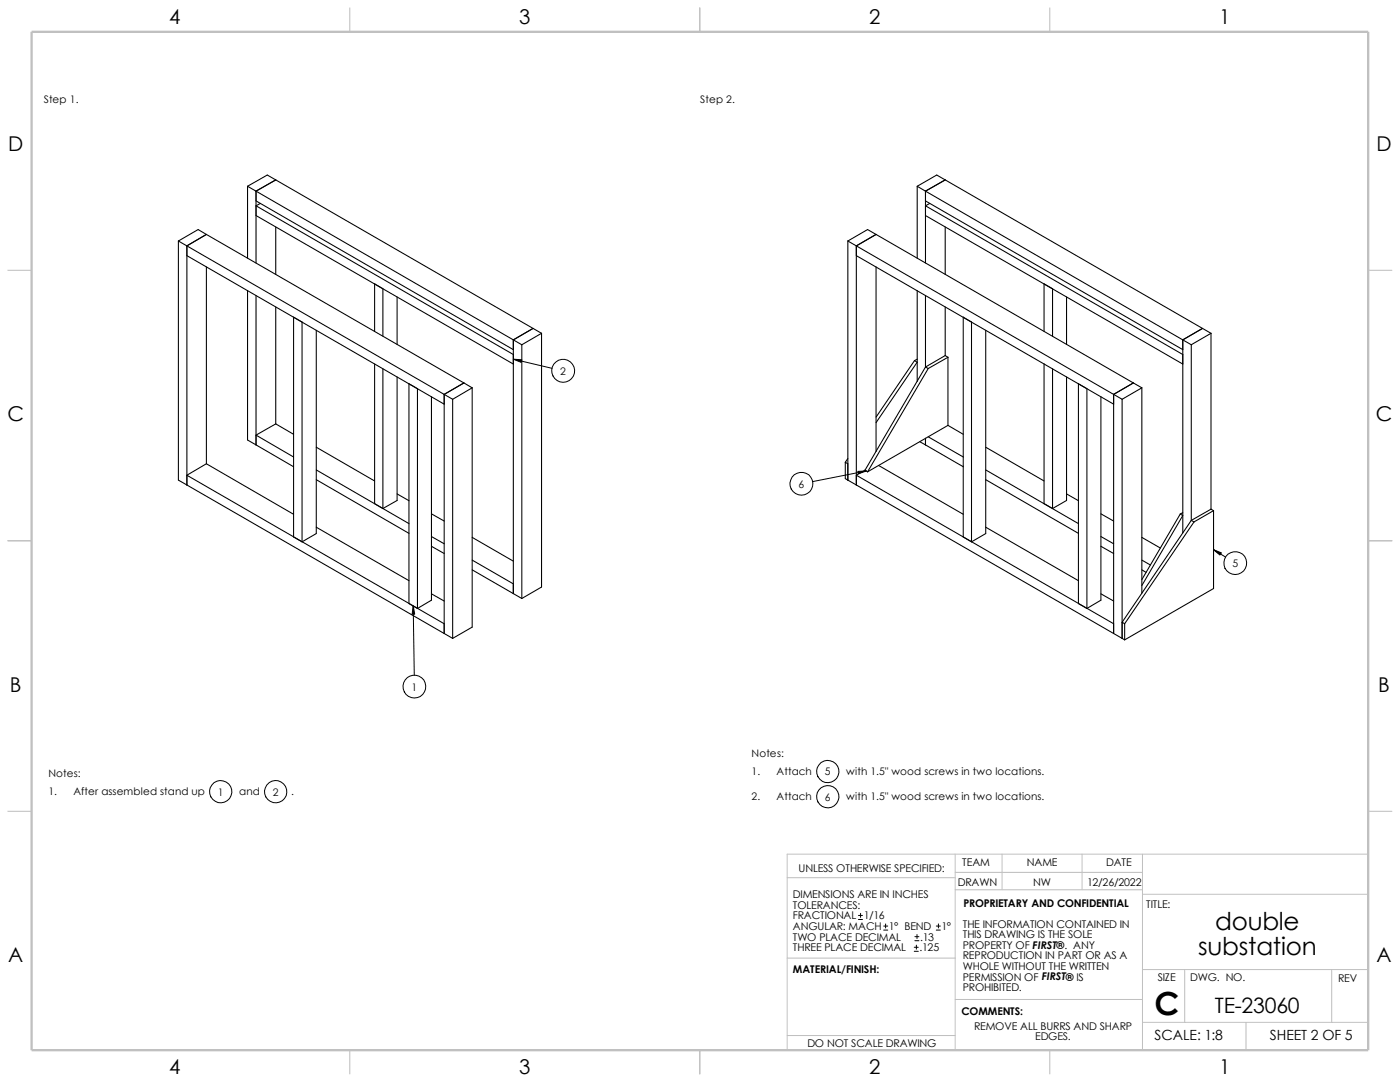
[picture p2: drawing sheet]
<svg xmlns="http://www.w3.org/2000/svg" width="279mm" height="216mm" viewBox="0 0 279 216" stroke-linecap="round" stroke-linejoin="round" font-family="sans-serif">
<g fill="none" stroke="#c0c0c0" stroke-width=".2">
<path d="M157.1 175.1h33.5M190.6 174.1h37.4M190.6 177.5h37.4M190.6 170.4v39.1M200 170.4v7.1M215.9 170.4v7.1M228 178.4h45M228 170.4v39.1M273 170.4h-115.9v39.1M157.1 191.2h33.6M190.6 199.4h37.4M228 193.5h45"/>
<path d="M236.4 193.5v10.5M265.8 193.5v10.5M157.1 206.6h33.5M228 204h45M248.7 204v5.5"/>
</g>
<path d="M69.8 1.6v4.7M139.7 1.6v4.7M209.5 1.6v4.7M1.6 53.9h4.7M273 53.9h4.8M1.6 107.9h4.7M273 107.9h4.8M1.6 161.9h4.7M273 161.9h4.8M69.8 209.5v4.8M139.7 209.5v4.8M209.5 209.5v4.8" fill="none" stroke="#c0c0c0" stroke-width=".21"/>
<path d="M6.3 6.3h266.7v203.2h-266.7z" fill="none" stroke="#c0c0c0" stroke-width=".47"/>
<g fill="none" stroke="#000" stroke-width=".21">
<path d="M49.4 37.2v14.3M49.4 37.2l1.7 .9M51.1 38.1v14.4M51.1 38.1l51.3 29.7M55 35.9l-3.9 2.2M55 35.9l-1.7-1-3.9 2.3M55 35.9l51.4 29.6M183 37.2v14.3M183 37.2l1.7 .9M184.7 38.1v14.4M184.7 38.1l51.4 29.7M188.6 35.9l-3.9 2.2"/>
<path d="M188.6 35.9l-1.7-1-3.9 2.3M188.6 35.9l51.4 29.6M35.6 48.1v47.7l1.7 1M35.6 48.1l1.7 1M37.3 49.1v47.7M37.3 51l51.3 29.6M37.3 49.1l51.3 29.6M41.2 46.8l-3.9 2.3M41.2 46.8l51.4 29.6M41.2 53.3v39.2M41.2 46.8l-1.7-1-3.9 2.3M49.4 58v29.8l1.7 1"/>
<path d="M51.1 59v29.8M51.1 43l51.3 29.6M51.1 40.1l51.3 29.7M51.9 40.6l-.8 .5 51.3 29.6M55 45.3v9.5M79.2 59.3v9.4M169.2 48.1v47.7M169.2 48.1l1.7 1M170.9 51l51.3 29.6M170.9 49.1v47.7M170.9 49.1l51.3 29.6M174.8 46.8l-3.9 2.3"/>
<path d="M174.8 46.8l51.4 29.6M174.8 53.3v36.8M174.8 46.8l-1.7-1-3.9 2.3M183 58v18.1M184.7 59v14.2M184.7 43l51.4 29.6M184.7 40.1l51.4 29.7M185.5 40.6l-.8 .5 51.4 29.6M188.6 45.3v9.5M212.9 59.3v9.4M55 61.3v23.3M58.6 63.3l1.7 1v43.8l-1.7-1z"/>
<path d="M63.1 65.9v40.6l-2.8 1.6M74.8 66.1v-9.5l1.6 1v9.5M74.8 72.6v27.9l1.6 1M76.4 73.6v27.9M79.2 75.2v24.7l-2.8 1.6M81.6 76.6l1.7 1v43.8l-1.7-1zM86.1 79.2v40.6l-2.8 1.6M88.6 78.7v47.7M88.6 78.7l1.7 1M90.3 79.7v47.7M92.6 76.4l-4 2.3M92.6 76.4l1.6 1"/>
<path d="M94.2 77.4l-3.9 2.3M94.2 77.4v47.7l-3.9 2.3M102.4 67.8v50.6M102.4 67.8l1.7 1M104.1 68.8v50.6M106.4 65.5l-4 2.3M106.4 65.5l1.7 1M108.1 66.5l-4 2.3M108.1 66.5v50.6l-4 2.3M182.5 72l.5 .3-8.2 12M182.5 72l-7.7 11.2M183 71.7l-.5 .3"/>
<path d="M184.7 73.2l.6 .3M184.7 73.2l-12.1 20.6M185.3 73.5l-12.2 20.6M188.6 71l.6 .3M188.6 71l-3.9 2.2M188.6 61.3v9.7M189.2 71.3l-3.9 2.2M189.2 71.3v13.6M192.2 63.3l1.7 1v43.8l-1.7-1zM196.7 65.9v40.6l-2.8 1.6M208.4 66.1v-9.5l1.7 1v9.5M208.4 72.6v27.9l1.7 1"/>
<path d="M210.1 73.6v27.9M212.9 75.2v24.7l-2.8 1.6M215.2 76.6l1.7 1v43.8l-1.7-1zM219.7 79.2v40.6l-2.8 1.6M222.2 78.7v47.7M222.2 78.7l1.7 1M223.9 79.7v47.7M226.2 76.4l-4 2.3M226.2 76.4l1.7 1M227.9 77.4l-4 2.3M227.9 77.4v41M236.1 67.8v38.5"/>
<path d="M236.1 67.8l1.6 1M237.7 68.8v35M240 65.5l-3.9 2.3M240 65.5l1.7 1M241.7 66.5l-4 2.3M241.7 66.5v35.1M37.3 96.8l51.3 29.6M41.2 92.5l-3.9 2.3 51.3 29.7M41.2 92.5l17.4 10.1M51.1 88.8l7.5 4.3M55 84.6l-3.9 2.2 7.5 4.4M55 84.6l3.6 2.1"/>
<path d="M63.1 95.7l18.5 10.7M63.1 93.8l18.5 10.7M63.1 89.2l11.7 6.8M79.2 98.6l2.4 1.3M168.7 92.2l.5 .3M168.7 92.2v3.3l.5 .3M169.2 91.5l-.5 .7M169.2 95.8l1.7 1M170.9 96.8l51.3 29.6M172.6 93.8l.5 .3M172.6 93.8l-1.7 1 51.3 29.7M175.3 92.9l16.9 9.7"/>
<path d="M183.6 88.1l1.1 .7M184.7 87.5v1.3M184.7 88.8l7.5 4.3M185.3 87.2l6.9 4M189.2 84.9l-16.1 9.2M189.2 84.9l3 1.8M196.7 95.7l18.5 10.7M196.7 93.8l18.5 10.7M196.7 89.2l11.7 6.8M212.9 98.6l2.3 1.3M63.1 105.2l18.5 10.7M86.1 118.5l2.5 1.4"/>
<path d="M86.1 109l2.5 1.4M86.1 107.1l2.5 1.4M86.1 102.5l2.5 1.5M94.2 113.7l8.2 4.7M94.2 111.8l8.2 4.7M94.2 107.2l8.2 4.8M102.4 118.4l1.7 1M196.7 105.2l18.5 10.7M219.7 118.5l2.5 1.4M219.7 109l2.5 1.4M219.7 107.1l2.5 1.4M219.7 102.5l2.5 1.5"/>
<path d="M227.9 113.7l.8 .5M227.9 111.8l1.7 .9M227.9 107.2l3.7 2.1M235.5 102.6l.6 .3-8.2 13.9M235.5 102.6l-7.6 13.1M236.1 102.3l-.6 .3M237.7 103.8l-13.8 20.4 .6 .3M237.7 103.8l.6 .3M238.3 104.1l-13.8 20.4M241.7 101.6l.5 .3M241.7 101.6l-4 2.2M242.2 101.9v15.5l-17.7 10.3"/>
<path d="M242.2 101.9l-3.9 2.2M88.6 126.4l1.7 1M222.2 126.4l1.7 1M223.9 127.4l.6 .3M224.5 124.5v3.2"/>
</g>
<g fill="none" stroke="#000" stroke-width=".2">
<path d="M102.4 71.7l7.8 1.8M172.9 94l-10.7 2.1M242.2 109.7l2.4 1.5M82.5 120.9l.2 13.8M171.3 183.5h.8M171.3 182.7h.8M171.7 182.2v.8M176.4 185.6h.8M176.4 184.8h.8M176.7 184.4v.8M182.5 189.8h.8M182.5 189h.8"/>
<path d="M182.6 187.7h.8M182.6 186.9h.8M182.9 188.6v.8M183 186.5v.8M186.9 185.6h.8M186.9 184.8h.8M187.3 184.4v.8"/>
<circle cx="112.4" cy="74" r="2.29"/>
<circle cx="159.9" cy="96.5" r="2.29"/>
<circle cx="246.5" cy="112.4" r="2.29"/>
<circle cx="82.7" cy="137" r="2.28"/>
<circle cx="44" cy="158" r="2.22"/>
<circle cx="55" cy="158" r="2.23"/>
<circle cx="165.2" cy="159" r="2.22"/>
<circle cx="165.2" cy="154" r="2.22"/>
</g>
<path d="M102.4 71.7l1.7 .1-.1 .5zM171.2 94.1l1.7-.1-1.6 .5zM242.2 109.7l1.6 .6-.3 .4zM82.5 120.9l.3 1.7h-.5z" fill="#000" stroke="#000" stroke-width=".2"/>
<text font-size="6.4" x="230.4" y="202.6">C</text>
<g font-size="4.9">
<text x="242.5" y="185.6">double</text>
<text x="239.1" y="190.6">substation</text>
</g>
<text font-size="4.2" x="242.4" y="202.1">TE-23060</text>
<g font-size="4.1">
<text x="33.8" y="4.7">4</text>
<text x="103.6" y="4.7">3</text>
<text x="173.5" y="4.7">2</text>
<text x="243.3" y="4.7">1</text>
<text x="1.7" y="30.1">D</text>
<text x="274.7" y="30.1">D</text>
<text x="1.5" y="84">C</text>
<text x="274.6" y="84">C</text>
<text x="2" y="138">B</text>
<text x="275" y="138">B</text>
<text x="1.7" y="192">A</text>
<text x="274.7" y="192">A</text>
<text x="33.8" y="214.2">4</text>
<text x="103.6" y="214.2">3</text>
<text x="173.5" y="214.2">2</text>
<text x="243.3" y="214.2">1</text>
</g>
<g font-size="2.8">
<text x="230.4" y="207.6">SCALE: 1:8</text>
<text x="253.4" y="207.6">SHEET 2 OF 5</text>
</g>
<g font-size="2.1">
<text x="8.7" y="20.5">Step 1.</text>
<text x="139.7" y="20.5">Step 2.</text>
<text x="111.8" y="74.8">2</text>
<text x="159.3" y="97.3">6</text>
<text x="246" y="113.2">5</text>
<text x="82.1" y="137.8">1</text>
<text x="9.7" y="155">Notes:</text>
<text x="150" y="151">Notes:</text>
<text x="150" y="154.7">1.</text>
<text x="155" y="154.7">Attach</text>
<text x="164.6" y="154.7">5</text>
<text x="168.9" y="154.7">with 1.5&quot; wood screws in two locations.</text>
<text x="9.7" y="158.7">1.</text>
<text x="14.6" y="158.7">After assembled stand up</text>
<text x="43.5" y="158.8">1</text>
<text x="47.7" y="158.7">and</text>
<text x="54.4" y="158.8">2</text>
<text x="58.1" y="158.7">.</text>
<text x="150" y="159.7">2.</text>
<text x="155" y="159.7">Attach</text>
<text x="164.6" y="159.8">6</text>
<text x="168.9" y="159.7">with 1.5&quot; wood screws in two locations.</text>
<text x="159.4" y="173.9">UNLESS OTHERWISE SPECIFIED:</text>
<text x="192" y="172.8">TEAM</text>
<text x="204.9" y="172.8">NAME</text>
<text x="220.8" y="172.8">DATE</text>
<text x="158.2" y="179.2">DIMENSIONS ARE IN INCHES</text>
<text x="191.1" y="176.7">DRAWN</text>
<text x="206.2" y="176.7">NW</text>
<text x="217" y="176.7">12/26/2022</text>
<text x="158.2" y="181.4">TOLERANCES:</text>
<text x="158.2" y="183.5">FRACTIONAL 1/16</text>
<text x="158.2" y="185.6">ANGULAR: MACH 1° BEND</text>
<text x="187.9" y="185.6">1°</text>
<text x="192.2" y="185.1">THE INFORMATION CONTAINED IN</text>
<text x="192.3" y="180.9">PROPRIETARY AND CONFIDENTIAL</text>
<text x="228.8" y="181.2">TITLE:</text>
<text x="158.2" y="187.7">TWO PLACE DECIMAL</text>
<text x="158.2" y="189.8">THREE PLACE DECIMAL</text>
<text x="183.5" y="189.8">.125</text>
<text x="183.6" y="187.7">.13</text>
<text x="192.2" y="187.2">THIS DRAWING IS THE SOLE</text>
<text x="192.2" y="189.3">PROPERTY OF FIRST®. ANY</text>
<text x="192.2" y="191.4">REPRODUCTION IN PART OR AS A</text>
<text x="158.2" y="194.2">MATERIAL/FINISH:</text>
<text x="192.2" y="193.5">WHOLE WITHOUT THE WRITTEN</text>
<text x="192.2" y="195.7">PERMISSION OF FIRST® IS</text>
<text x="192.2" y="197.8">PROHIBITED.</text>
<text x="231.1" y="195.7">SIZE</text>
<text x="237.5" y="195.7">DWG. NO.</text>
<text x="267" y="195.9">REV</text>
<text x="191.9" y="202.6">COMMENTS:</text>
<text x="161.1" y="208.8">DO NOT SCALE DRAWING</text>
<text x="194.4" y="205.5">REMOVE ALL BURRS AND SHARP</text>
<text x="206.6" y="207.6">EDGES.</text>
</g>
</svg>
